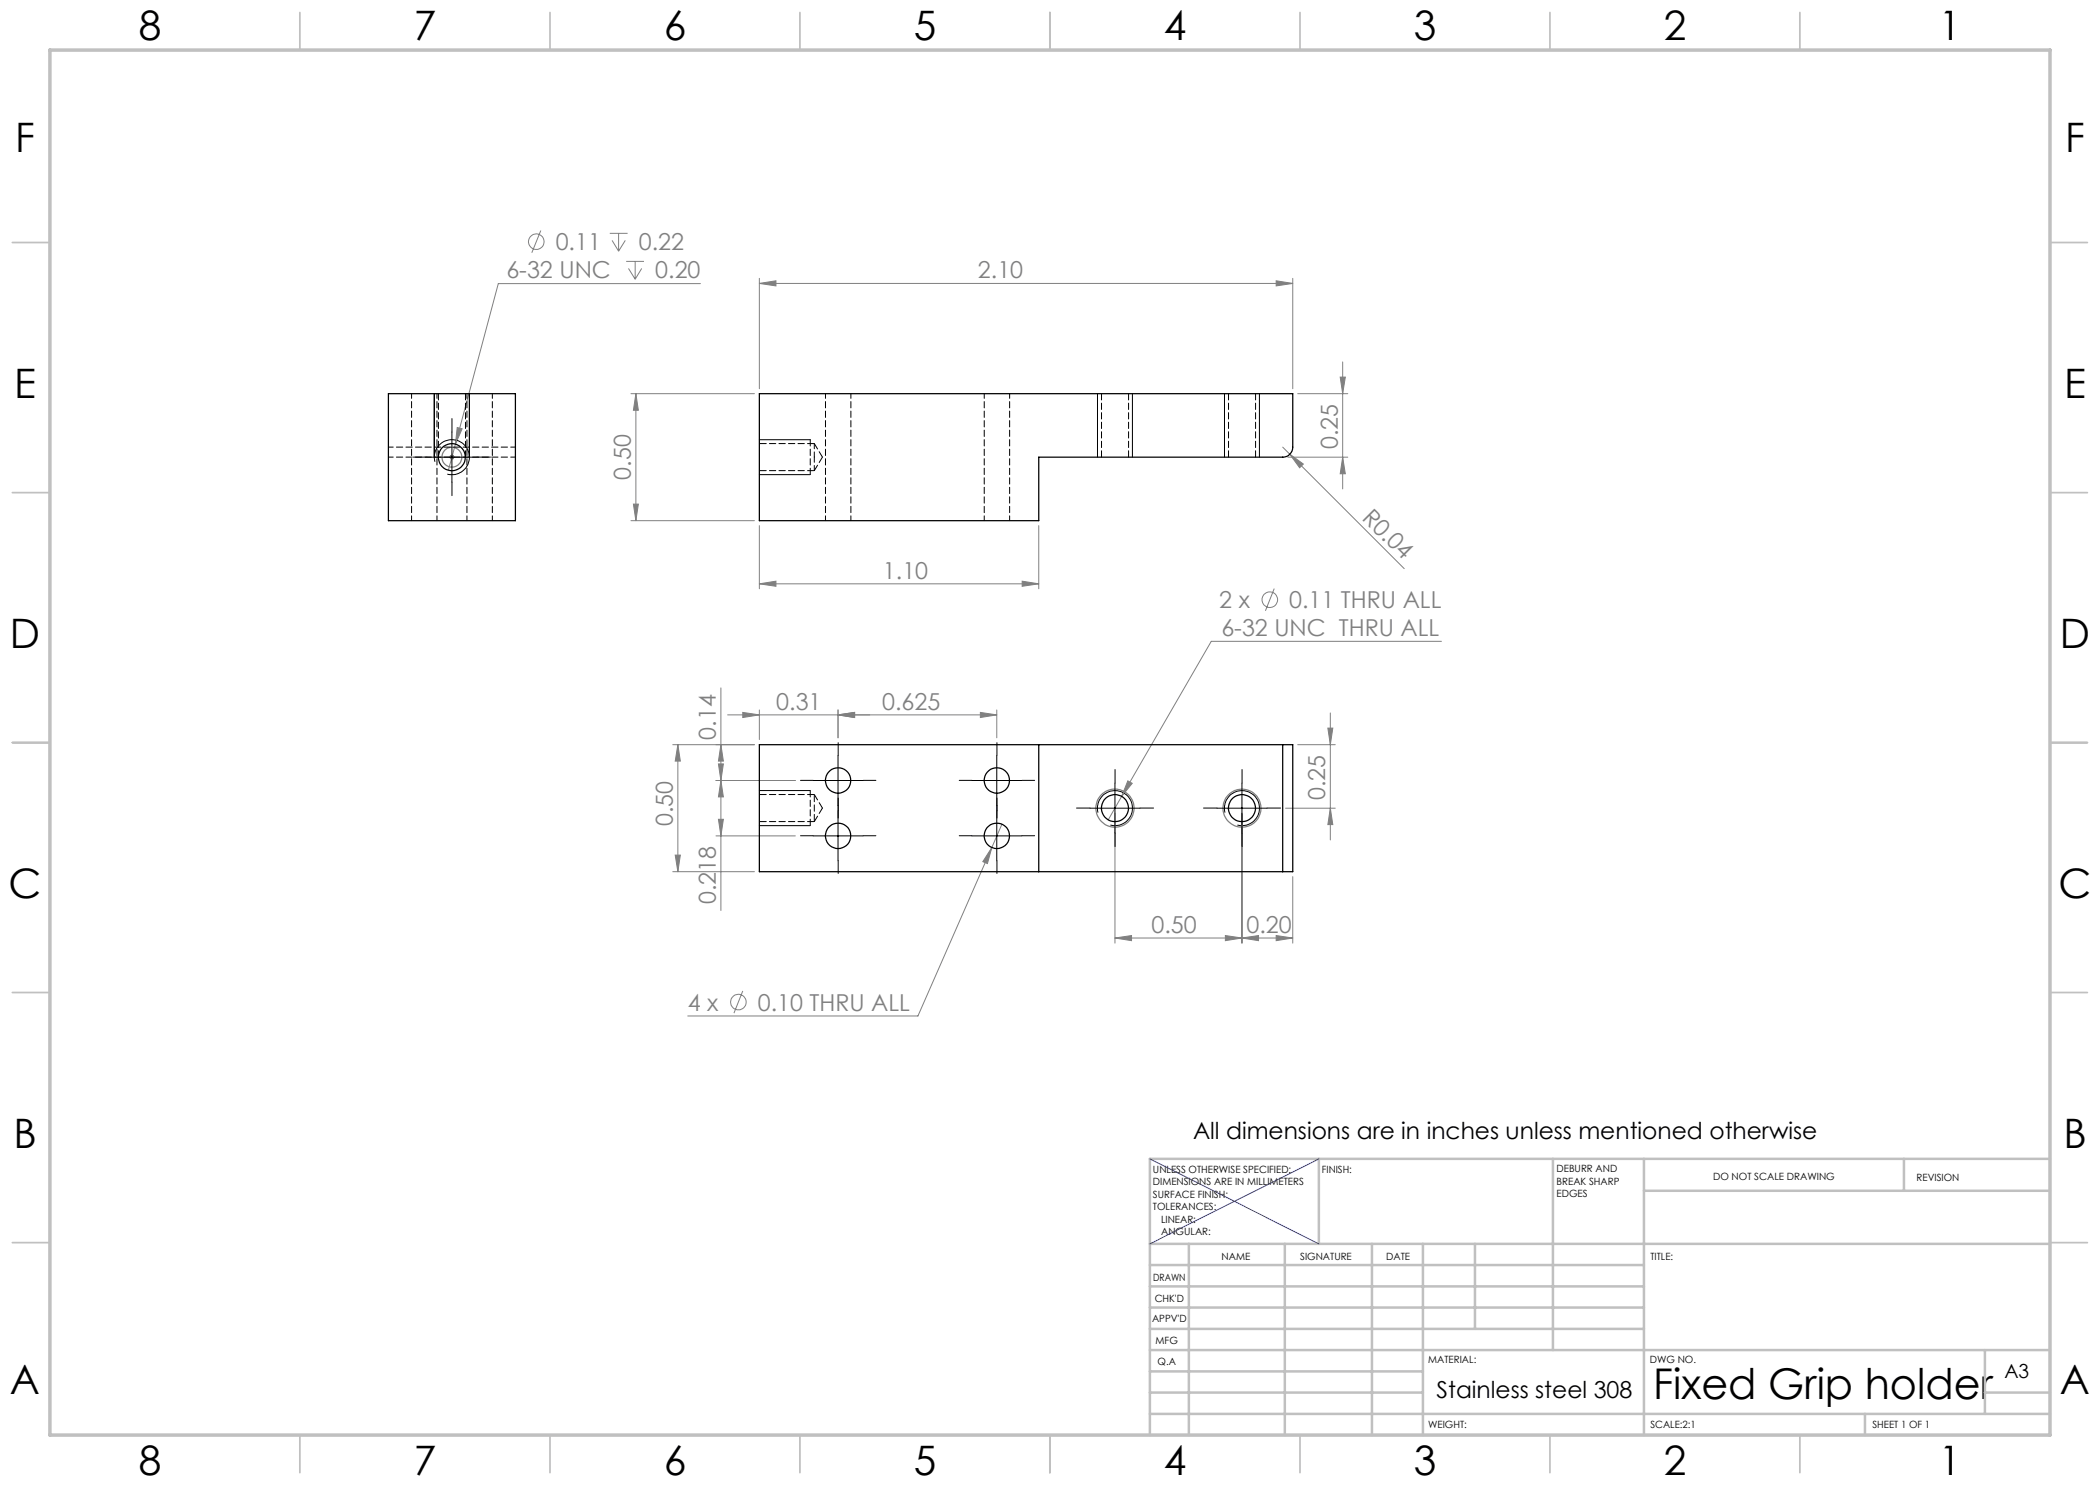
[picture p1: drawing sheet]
<svg xmlns="http://www.w3.org/2000/svg" width="420mm" height="297mm" viewBox="0 0 420 297" stroke-linecap="round" stroke-linejoin="round" font-family="sans-serif">
<g fill="none" stroke="#808080" stroke-width=".2">
<path d="M108.2 46.1l-1.8 4.4M122 46.7h3.5M122.4 48.1l1.3 2.1M123.7 46.7v3.5M125.1 48.1l-1.4 2.1M125.2 52.3h3.6M125.7 53.7l1.3 2.1M127 52.3v3.5M128.3 53.7l-1.3 2.1M140.1 56.7h-40.4l-8.6 32.1M151.9 56.7l3.3-.5v1zM151.9 55.7v22"/>
<path d="M151.9 56.7h106.7M255.2 56.2l3.4 .5-3.4 .5zM258.6 55.7v22M126.2 78.7h24.7M127.2 78.7v25.4M127.2 78.7l.5 3.4h-1zM259.5 78.7h10.1M268 75.4h1.1l-.6 3.3zM268.5 72.4v25.4M89.9 91.4h1M90 91.1l.7 .7M90.4 90.9v1"/>
<path d="M90.7 91.1l-.7 .7M91.1 88.8l-1.4 5.2M91.4 85.5l1 .3-1.3 3zM256.5 89.4l24.3 24.3M257.6 91.4h12M258 90.8l2.7 2-.8 .8zM268.5 91.4l.6 3.4h-1.1zM126.2 104.1h24.7M126.7 100.8h1l-.5 3.3zM151.9 116.8l3.3-.6v1.1zM151.9 105.1v12.7M151.9 116.8h55.9"/>
<path d="M204.4 116.2l3.4 .6-3.4 .5zM207.8 105.1v12.7M254.8 117.7l-1.7 4.5M144.2 137.6v44.5M288.3 128.3h-46l-18 31M134.5 148.9h16.4M135.6 148.9v25.4M135.6 148.9l.5 3.3h-1.1zM143.7 152.8h1l-.5 3.3zM144.2 156.1l.5 3.3h-1zM144.2 148.9l.5 3.3h-1zM145.5 143h53.9"/>
<path d="M148.6 142.5l3.3 .5-3.3 .5zM151.9 142v5.9M159.1 156.1h-15.9M167.6 143l3.3-.5v1zM167.6 142v5.6M196.1 142.5l3.3 .5-3.3 .5zM199.4 142v5.6M224.3 159.3l-2.6 4.7M225.6 156.2l.8 .5-2.1 2.6zM259.5 148.9h7.6M265.6 145.6h1l-.5 3.3zM266.1 142.6v25.4"/>
<path d="M134.5 174.3h16.4M135 171h1.1l-.5 3.3zM143.2 167.2h15.9M143.7 163.9h1l-.5 3.3zM198.4 169.5l-.9 3.2-.9-.4zM198.4 169.5l-14.8 33.7h-46.1M200.4 164.8l-2 4.7M223 162.6v26M248.4 162.6v26M257.1 161.6h10M258.6 175.3v13.3M266.1 161.6l.5 3.3h-1z"/>
<path d="M148.6 198.2l-1.8 4.4M223 187.6l3.3-.5v1zM223 187.6h35.6M245.1 187.1l3.3 .5-3.3 .5zM248.4 187.6l3.3-.5v1zM255.2 187.1l3.4 .5-3.4 .5z"/>
<circle cx="107.3" cy="48.3" r="1.56"/>
<circle cx="254" cy="119.9" r="1.55"/>
<circle cx="147.7" cy="200.4" r="1.56"/>
</g>
<g fill="none" stroke="#808080" stroke-width=".25">
<circle cx="90.4" cy="91.4" r="1.99"/>
<circle cx="223" cy="161.6" r="3.8"/>
<circle cx="248.4" cy="161.6" r="3.8"/>
</g>
<g fill="none" stroke="#000" stroke-width=".2">
<path d="M86.9 78.7v12.7M93.9 78.7v12.7M219.5 78.7v12.7M226.5 78.7v12.7M244.9 78.7v12.7M251.9 78.7v12.7M85.4 91.4h10M87 92.4a3.5 3.5 0 0 1 3.1-4.4 3.5 3.5 0 0 1 3.8 3.7 3.5 3.5 0 0 1-4.4 3.1M90.4 86.4v10M151.9 87.9h10.1M151.9 94.9h10.1M151.9 158.1h10.1"/>
<path d="M162.6 156.1h10M167.6 151.1v10M194.4 156.1h10M199.4 151.1v10M223 156.6v10M248.4 156.6v10M151.9 165.1h10.1M162.6 167.2h10M167.6 162.2v10M194.4 167.2h10M199.4 162.2v10M218 161.6h10"/>
<path d="M219.6 162.5a3.5 3.5 0 0 1 3.1-4.4 3.5 3.5 0 0 1 3.8 3.9 3.5 3.5 0 0 1-4.4 3M243.4 161.6h10M245 162.5a3.5 3.5 0 0 1 3.1-4.4 3.5 3.5 0 0 1 3.8 3.9 3.5 3.5 0 0 1-4.4 3"/>
</g>
<g fill="none" stroke="#c0c0c0" stroke-width=".35">
<path d="M60 2.5v7.5M110 2.5v7.5M160 2.5v7.5M210 2.5v7.5M260 2.5v7.5M310 2.5v7.5M360 2.5v7.5M2.5 48.5h7.5M410 48.5h7.5M2.5 98.5h7.5M410 98.5h7.5M2.5 148.5h7.5"/>
<path d="M410 148.5h7.5M2.5 198.5h7.5M410 198.5h7.5M2.5 248.5h7.5M410 248.5h7.5M60 287v7.5M110 287v7.5M160 287v7.5M210 287v7.5M260 287v7.5M310 287v7.5M360 287v7.5"/>
</g>
<g fill="none" stroke="#c0c0c0" stroke-width=".5">
<path d="M263.8 231.8v17M310.6 231.8v38.2M328.8 231.8v55.2M328.8 238.2h81.2M380.8 231.8v6.4M410 231.8h-180v55.2M230 248.8h180M230 257.3h98.8M230 253h98.8M237.8 248.8v38.2M257 248.8v38.2M274.4 248.8v38.2"/>
<path d="M284.6 248.8v38.2M295 248.8v17M230 265.8h98.8M230 261.5h98.8M230 278.5h54.6M230 274.3h54.6M230 270h180M397 278.5h13M397 270v12.8M230 282.8h180M373 282.8v4.2"/>
</g>
<path d="M10 10h400v277h-400z" fill="none" stroke="#c0c0c0" stroke-width=".7"/>
<path d="M230 231.8l33.8 17M263.8 231.8l-33.8 17" fill="none" stroke="#00f" stroke-width=".2"/>
<path d="M162 94.9v-7M162 165.1v-7" fill="none" stroke="#000" stroke-width=".2" stroke-dasharray="1.3 .6"/>
<g fill="none" stroke="#000" stroke-width=".2" stroke-dasharray="15.2 1.3 1.3 1.3">
<path d="M85.4 91.4h-2.7M90.4 86.4v-2.7M90.4 96.4v2.7M95.4 91.4h2.7M162.6 156.1h-2.5M167.6 151.1v-2.6M172.6 156.1h2.6M194.4 156.1h-2.6M199.4 151.1v-2.6M204.4 156.1h2.5M223 156.6v-2.7M248.4 156.6v-2.7"/>
<path d="M162.6 167.1h-2.5M167.6 161.1v2.5M167.6 162.1v-2.5M167.6 172.1v2.6M172.6 167.1h2.6M194.4 167.1h-2.6M199.4 161.1v2.5M199.4 162.1v-2.5M199.4 172.1v2.6M204.4 167.1h2.5M218 161.6h-2.7M223 166.6v2.7"/>
<path d="M228 161.6h2.7M243.4 161.6h-2.7M248.4 166.6v2.7M253.4 161.6h2.7"/>
</g>
<g fill="#808080">
<path d="M258 90.8l2.7 2-.8 .8z"/>
<path d="M255.2 187.1l3.4 .5-3.4 .5zM248.4 187.6l3.3-.5v1zM245.1 187.1l3.3 .5-3.3 .5zM223 187.6l3.3-.5v1z"/>
<path d="M151.9 56.7l3.3-.5v1zM255.2 56.2l3.4 .5-3.4 .5zM151.9 116.8l3.3-.6v1.1zM204.4 116.2l3.4 .6-3.4 .5zM167.6 143l3.3-.5v1zM196.1 142.5l3.3 .5-3.3 .5zM225.6 156.2l-1.3 3.1 2.1-2.6zM198.4 169.5l-1.8 2.8 .9 .4zM91.4 85.5l-.3 3.3 1.3-3z"/>
<path d="M266.1 161.6l.5 3.3h-1zM265.6 145.6h1l-.5 3.3zM143.7 152.8h1l-.5 3.3zM144.2 148.9l.5 3.3h-1z"/>
<path d="M268.5 91.4l.6 3.4h-1.1zM268 75.4h1.1l-.6 3.3zM126.7 100.8h1l-.5 3.3zM127.2 78.7l.5 3.4h-1zM135 171h1.1l-.5 3.3zM135.6 148.9l.5 3.3h-1.1zM143.7 163.9h1l-.5 3.3zM144.2 156.1l.5 3.3h-1z"/>
<path d="M148.6 142.5l3.3 .5-3.3 .5zM167.6 143l3.3-.5v1z"/>
</g>
<g fill="none" stroke="#000" stroke-width=".25">
<path d="M77.7 78.7h25.4v25.4h-25.4zM151.9 78.7h106.7v10.7a2.05 2.05 0 0 1-2.1 2h-48.7v12.7h-55.9zM207.8 148.9v25.4M256.5 148.9h2.1v25.4h-2.1M256.5 148.9h-104.6v25.4h104.6M256.5 148.9v25.4"/>
<circle cx="90.4" cy="91.4" r="2.7"/>
<circle cx="167.6" cy="156.1" r="2.54"/>
<circle cx="199.4" cy="156.1" r="2.54"/>
<circle cx="167.6" cy="167.2" r="2.54"/>
<circle cx="199.4" cy="167.2" r="2.54"/>
<circle cx="223" cy="161.6" r="2.7"/>
<circle cx="248.4" cy="161.6" r="2.7"/>
</g>
<path d="M162.9 91.4v-2.7M162.9 94.1v-2.7" fill="none" stroke="#000" stroke-width=".2" stroke-dasharray="1.3 .6" stroke-dashoffset=".2"/>
<path d="M82.3 78.7v25.4M93.4 78.7v25.4M165.1 78.7v25.4M196.8 78.7v25.4M103.1 91.4h-25.4M103.1 89.4h-25.4M87.4 104.1v-25.4M98.5 104.1v-25.4M170.2 104.1v-25.4M201.9 104.1v-25.4" fill="none" stroke="#000" stroke-width=".2" stroke-dasharray="1.3 .6" stroke-dashoffset=".3"/>
<path d="M87.7 78.7v12.7M220.3 78.7v12.7M245.7 78.7v12.7M93.1 91.4v-12.7M162.9 94.1l1.6-2.7M164.5 91.4l-1.6-2.7M225.7 91.4v-12.7M251.1 91.4v-12.7M162.9 164.3l1.6-2.7M164.5 161.6l-1.6-2.7" fill="none" stroke="#000" stroke-width=".2" stroke-dasharray="1.3 .6"/>
<path d="M151.9 94.1h11M162.9 88.7h-11M162.9 158.9h-11M151.9 164.3h11" fill="none" stroke="#000" stroke-width=".2" stroke-dasharray="1.3 .6" stroke-dashoffset="-.1"/>
<path d="M162.9 164.3v-5.4" fill="none" stroke="#000" stroke-width=".2" stroke-dasharray="1.3 .6" stroke-dashoffset="-.2"/>
<text font-size="8.5" x="330.6" y="279.7">Fixed Grip holder</text>
<g font-size="8.1">
<text x="27.8" y="8">8</text>
<text x="82.8" y="8">7</text>
<text x="132.8" y="8">6</text>
<text x="182.8" y="8">5</text>
<text x="232.8" y="8">4</text>
<text x="282.8" y="8">3</text>
<text x="332.8" y="8">2</text>
<text x="387.8" y="8">1</text>
<text x="3" y="30.4">F</text>
<text x="413" y="30.4">F</text>
<text x="2.8" y="79.6">E</text>
<text x="412.8" y="79.6">E</text>
<text x="2" y="129.6">D</text>
<text x="412" y="129.6">D</text>
<text x="1.7" y="179.6">C</text>
<text x="411.7" y="179.6">C</text>
<text x="2.7" y="229.6">B</text>
<text x="412.7" y="229.6">B</text>
<text x="2" y="278.9">A</text>
<text x="412" y="278.9">A</text>
<text x="27.8" y="295">8</text>
<text x="82.8" y="295">7</text>
<text x="132.8" y="295">6</text>
<text x="182.8" y="295">5</text>
<text x="232.8" y="295">4</text>
<text x="282.8" y="295">3</text>
<text x="332.8" y="295">2</text>
<text x="387.8" y="295">1</text>
</g>
<g font-size="4.7" fill="#808080">
<text x="111.1" y="50">0.11</text>
<text x="127.8" y="50">0.22</text>
<text x="101.3" y="55.6">6-32 UNC</text>
<text x="131.1" y="55.6">0.20</text>
<text x="195.6" y="55.7">2.10</text>
<text x="267.6" y="89.9" transform="rotate(-90 267.6 89.9)">0.25</text>
<text x="126.2" y="95.9" transform="rotate(-90 126.2 95.9)">0.50</text>
<text x="272.3" y="103.7" transform="rotate(45 272.3 103.7)">R0.04</text>
<text x="176.6" y="115.7">1.10</text>
<text x="243.9" y="121.6">2 x</text>
<text x="257.8" y="121.6">0.11 THRU ALL</text>
<text x="244.3" y="127.2">6-32 UNC THRU ALL</text>
<text x="155.3" y="142">0.31</text>
<text x="176.4" y="142">0.625</text>
<text x="143.2" y="147.9" transform="rotate(-90 143.2 147.9)">0.14</text>
<text x="265.1" y="160.1" transform="rotate(-90 265.1 160.1)">0.25</text>
<text x="134.6" y="165.3" transform="rotate(-90 134.6 165.3)">0.50</text>
<text x="143.2" y="180.8" transform="rotate(-90 143.2 180.8)">0.218</text>
<text x="230.3" y="186.6">0.50</text>
<text x="249.3" y="186.6">0.20</text>
<text x="137.6" y="202.1">4 x</text>
<text x="151.6" y="202.1">0.10 THRU ALL</text>
</g>
<g font-size="4.7">
<text x="238.6" y="227.7">All dimensions are in inches unless mentioned otherwise</text>
<text x="287.3" y="279.6">Stainless steel 308</text>
</g>
<text font-size="3.9" x="400.9" y="275.5">A3</text>
<g font-size="2">
<text x="230.6" y="234.6">UNLESS OTHERWISE SPECIFIED:</text>
<text x="230.6" y="237.1">DIMENSIONS ARE IN MILLIMETERS</text>
<text x="230.6" y="239.6">SURFACE FINISH:</text>
<text x="264.4" y="234.6">FINISH:</text>
<text x="311.3" y="234.5">DEBURR AND</text>
<text x="311.3" y="237">BREAK SHARP</text>
<text x="311.3" y="239.5">EDGES</text>
<text x="342.6" y="236">DO NOT SCALE DRAWING</text>
<text x="383.3" y="236.2">REVISION</text>
<text x="230.6" y="242.1">TOLERANCES:</text>
<text x="232.2" y="244.6">LINEAR:</text>
<text x="232.2" y="247.1">ANGULAR:</text>
<text x="244.3" y="252">NAME</text>
<text x="260" y="251.9">SIGNATURE</text>
<text x="277.2" y="251.9">DATE</text>
<text x="330.1" y="251.9">TITLE:</text>
<text x="230.6" y="256.1">DRAWN</text>
<text x="230.9" y="260.3">CHK'D</text>
<text x="230.4" y="264.4">APPV'D</text>
<text x="231.1" y="268.8">MFG</text>
<text x="231.5" y="273">Q.A</text>
<text x="285.6" y="272.5">MATERIAL:</text>
<text x="330" y="272.5">DWG NO.</text>
<text x="285.6" y="285.5">WEIGHT:</text>
<text x="330.1" y="285.6">SCALE:2:1</text>
<text x="374.5" y="285.6">SHEET 1 OF 1</text>
</g>
</svg>
